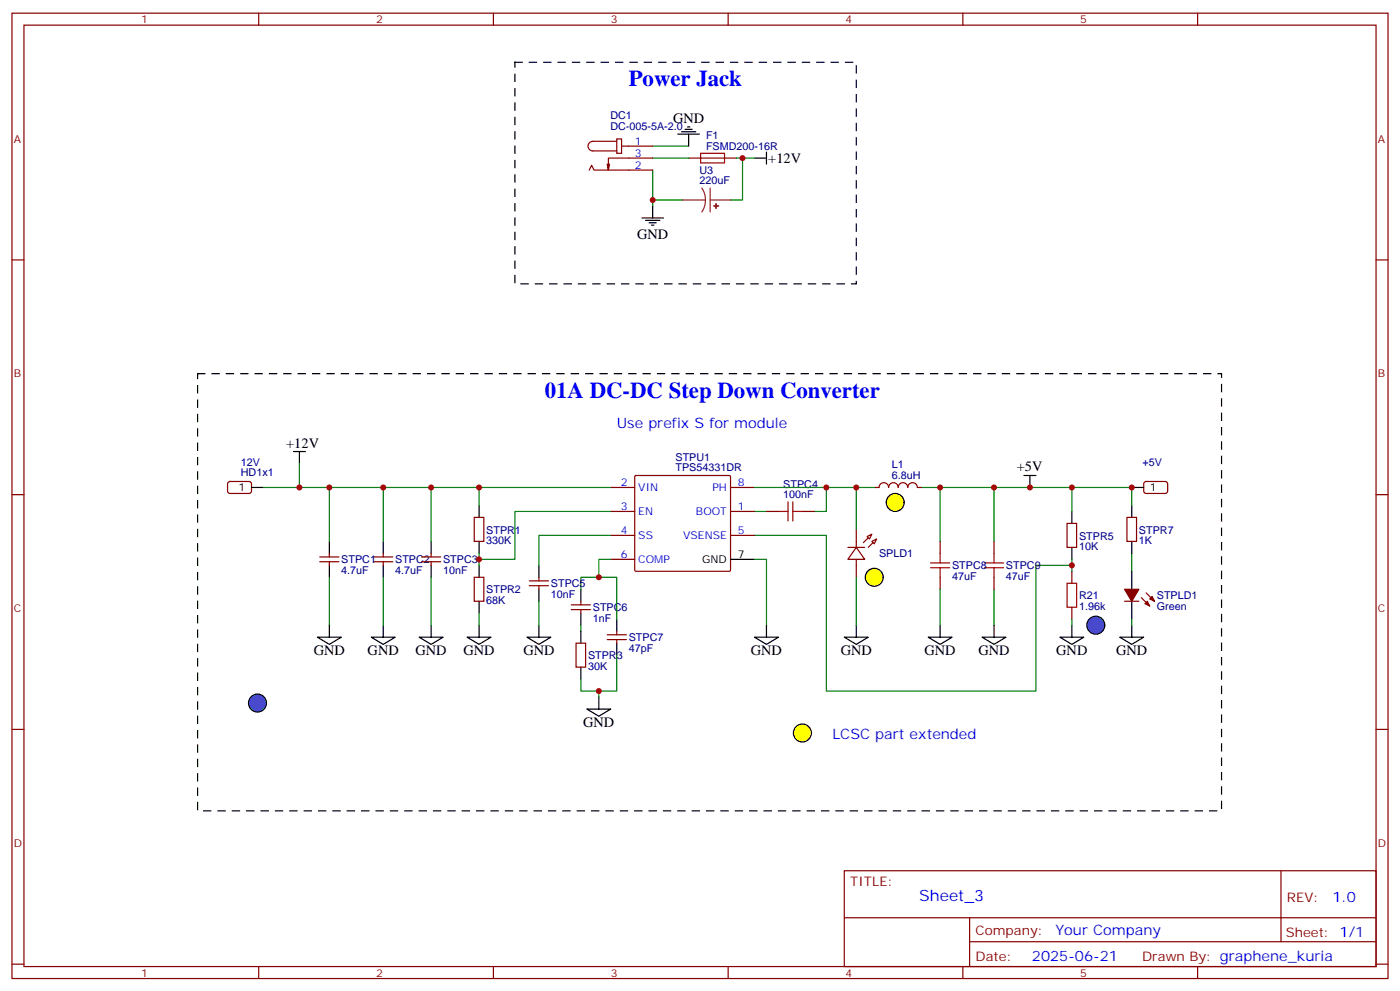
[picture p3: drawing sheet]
<svg xmlns="http://www.w3.org/2000/svg" width="412mm" height="292mm" viewBox="0 0 412 292" stroke-linecap="round" stroke-linejoin="round" font-family="sans-serif">
<g fill="none" stroke="#870000" stroke-width=".35">
<path d="M3.5 3.9h405.4v284.3h-405.4zM7.1 7.4h398.2v277.3h-398.2zM76.2 3.9v3.5M145.3 3.9v3.5M214.5 3.9v3.5M283.6 3.9v3.5M352.8 3.9v3.5M3.5 76.6h3.6M405.3 76.6h3.6M3.5 145.7h3.6M252.2 155.9v5.3M255.4 158l1.4-.7-.7 1.5z"/>
<path d="M256.8 159.5l1.4-.7-.7 1.4zM257.5 143.6h1.4a1.41 1.41 0 0 1 1.5-1.4 1.41 1.41 0 0 1 1.4 1.4 1.41 1.41 0 0 1 1.4-1.4 1.41 1.41 0 0 1 1.4 1.4 1.41 1.41 0 0 1 1.4-1.4 1.41 1.41 0 0 1 1.4 1.4 1.41 1.41 0 0 1 1.4-1.4 1.41 1.41 0 0 1 1.4 1.4h1.4M405.3 145.7h3.6M94.2 165.5h5.6M94.2 164h5.6M97 163v1M97 165.5v1M110.1 165.5h5.6M110.1 164h5.6M112.9 163v1M112.9 165.5v1M249.8 161.2h4.9"/>
<path d="M252.2 161.2l2.5 3.5h-4.9zM252.2 164.7v5.3M315.7 168.3v3.5M315.7 178.9v3.5M3.5 214.8h3.6M405.3 214.8h3.6M248.7 256.5h156.6v28.2h-156.6zM377.3 256.5v20.9M248.7 270.3h156.5M285.6 277.4h119.6M285.6 270.3v14.1M3.5 284h3.6"/>
<path d="M76.2 284.7v3.5M145.3 284.7v3.5M214.5 284.7v3.5M283.6 284.7v3.5M352.8 284.7v3.5M405.3 284h3.6"/>
</g>
<g fill="#870000" stroke="#870000" stroke-width=".35">
<path d="M254.4 159.8l1.4-1.4z"/>
<path d="M255.8 161.2l1.4-1.4z"/>
</g>
<path d="M58.2 110.1h301.6v128.7h-301.6z" fill="none" stroke="#000" stroke-width=".35" stroke-dasharray="2.1 2.1"/>
<path d="M86.4 133h3.6M88.2 133v3.5M97 159.5v3.5M112.9 159.5v3.5M301.6 140.1h3.6M303.4 140.1v3.5M97 166.5v3.5M112.9 166.5v3.5M289.3 187.7h7l-3.5 2.1zM292.8 184.2v3.5" fill="none" stroke="#000" stroke-width=".35"/>
<path d="M88.2 136.5v7.1M222.2 157.7h21.2v45.9h61.8v-37.1h10.5M292.8 143.6v15.9M292.8 173.6v10.6" fill="none" stroke="#008700" stroke-width=".35"/>
<path d="M314.3 171.8h2.8v7.1h-2.8z" fill="none" stroke="#a10000" stroke-width=".35"/>
<circle cx="75.8" cy="207.1" r="2.65" fill="#09f" stroke="#000" stroke-width=".35"/>
<path d="M290 167.2h5.6M290 165.8h5.6M292.8 163v2.8M292.8 167.2v2.8" fill="none" stroke="#a10000" stroke-width=".35"/>
<path d="M292.8 159.5v3.5M292.8 170v3.6" fill="none" stroke="#870000" stroke-width=".35"/>
<circle cx="236.4" cy="215.9" r="2.65" fill="#ff0" stroke="#000" stroke-width=".35"/>
<g fill="none" stroke="#008700" stroke-width=".35">
<path d="M77.6 143.6h102.3M97 143.6v15.9M112.9 143.6v15.9M127 143.6v15.9M179.9 150.6h-28.2v14.1h-10.6M222.2 150.6h3.6M222.2 143.6h35.3M243.4 143.6v7h-3.5M252.2 143.6v12.3M271.6 143.6h5.3v15.9M97 170v14.2M112.9 170v14.2"/>
<path d="M127 170v14.2M171.1 173.6v-3.6h10.6v12.4M179.9 164.7h-3.5v5.3M222.2 164.7h3.6v19.5M252.2 170v14.2M276.9 173.6v10.6M333.4 163v5.3M171.1 184.2v1.7M181.7 193v10.6h-10.6v-3.6M333.4 182.4v1.8M176.4 203.6v1.7"/>
</g>
<g fill="none" stroke="#870000" stroke-width=".35">
<path d="M67.3 142l.4-.2 6 .1 .4 .6-.1 2.4-.6 .4h-5.9l-.5-.7v-2.1zM139.7 152.4h2.8v7.1h-2.8zM179.9 150.6h7.1M179.9 143.6h7.1M179.9 157.7h7.1M187 140.2l.3-.1h27.7l.2 .3-.1 27.7-.3 .2-27.7-.1-.1-.3zM215.2 150.6h7M215.2 143.6h7M215.2 157.7h7M225.8 150.6h3.5M236.4 150.6h3.5M276.9 159.5v3.5"/>
<path d="M332 152.4h2.8v7.1h-2.8zM337.1 142l.5-.2 5.9 .1 .5 .6-.1 2.4-.6 .4h-6l-.4-.7v-2.1zM124.2 165.5h5.6M124.2 164h5.6M127 163v1M127 165.5v1M139.7 170h2.8v7.1h-2.8zM168.3 178.2h5.6M168.3 179.6h5.6M171.1 177.1v1.1M171.1 179.6v1M179.9 164.7h7.1"/>
<path d="M276.9 170v3.6M331.3 177.1h4.2M336.2 176l2.5 2.5M337.6 174.6l2.5 2.5M178.9 188.4h5.6M178.9 187h5.6M181.7 185.9v1.1M181.7 188.4v1"/>
</g>
<g fill="none" stroke="#000" stroke-width=".35">
<path d="M74.1 143.6h3.5M127 159.5v3.5M141.1 148.9v3.5M141.1 159.5v3.5M333.4 143.6h3.5M333.4 148.9v3.5M333.4 159.5v3.5M127 166.5v3.5M141.1 166.5v3.5M141.1 177.1v3.5M171.1 173.6v3.5M215.2 164.7h7"/>
<path d="M333.4 168.3v5.3M333.4 177.1v5.3M93.5 187.7h7l-3.5 2.1zM97 184.2v3.5M109.4 187.7h7l-3.5 2.1zM112.9 184.2v3.5M123.5 187.7h7l-3.5 2.1zM127 184.2v3.5M137.6 187.7h7l-3.5 2.1zM141.1 184.2v3.5M155.2 187.7h7.1l-3.6 2.1zM158.7 184.2v3.5"/>
<path d="M171.1 180.6v3.6M181.7 182.4v3.5M181.7 189.4v3.6M222.2 187.7h7.1l-3.5 2.1zM225.8 184.2v3.5M248.7 187.7h7.1l-3.6 2.1zM252.2 184.2v3.5M273.4 187.7h7.1l-3.6 2.1zM276.9 184.2v3.5M312.2 187.7h7.1l-3.6 2.1zM315.7 184.2v3.5M329.8 187.7h7.1l-3.5 2.1z"/>
<path d="M333.4 184.2v3.5M172.9 208.8h7l-3.5 2.2zM176.4 205.3v3.5"/>
</g>
<path d="M229.3 150.6h2.8M232.1 147.8v5.7M233.5 147.8v5.7M233.5 150.6h2.9M274.1 167.2h5.7M274.1 165.8h5.7M276.9 163v2.8M276.9 167.2v2.8" fill="none" stroke="#a10000" stroke-width=".35"/>
<g fill="#870000" stroke="#870000" stroke-width=".35">
<path d="M331.3 173.6h4.2l-2.1 3.5z"/>
<path d="M337.3 177.8l.7-.7 .7 1.4z"/>
<path d="M338.7 176.4l.7-.7 .7 1.4z"/>
</g>
<circle cx="257.5" cy="170" r="2.65" fill="#ff0" stroke="#000" stroke-width=".35"/>
<path d="M141.1 143.6v5.3M179.9 157.7h-21.2v8.8M276.9 143.6h56.5v5.3M315.7 143.6v7M141.1 163v3.5M158.7 177.1v7.1M315.7 164.7v3.6M141.1 180.6v3.6M315.7 182.4v1.8" fill="none" stroke="#008700" stroke-width=".35"/>
<path d="M314.3 154.2h2.8v7h-2.8zM155.9 172.5h5.7M155.9 171.1h5.7M158.7 170v1.1M158.7 172.5v1.1" fill="none" stroke="#870000" stroke-width=".35"/>
<path d="M315.7 150.6v3.6M158.7 166.5v3.5M158.7 173.6v3.5M315.7 161.2v3.5" fill="none" stroke="#000" stroke-width=".35"/>
<circle cx="322.8" cy="184.1" r="2.65" fill="#09f" stroke="#000" stroke-width=".35"/>
<path d="M171.1 185.9v3.5M171.1 196.5v3.5" fill="none" stroke="#000" stroke-width=".35"/>
<path d="M169.7 189.4h2.8v7.1h-2.8z" fill="none" stroke="#870000" stroke-width=".35"/>
<circle cx="263.7" cy="148" r="2.65" fill="#ff0" stroke="#000" stroke-width=".35"/>
<path d="M199.7 39.5h6.3M200.7 38.8h4.3M201.8 38.1h2.1M202.5 37.4h.7M202.8 39.5v3.5M222.2 46.6h3.6M225.8 44.8v3.5M189.1 64.2h6.3M190.1 64.9h4.3M191.2 65.6h2.1M191.9 66.3h.7M192.3 60.7v3.5" fill="none" stroke="#000" stroke-width=".35"/>
<path d="M192.3 58.9h8.8M192.3 50.1v10.6M192.3 46.6h10.5M192.3 43h10.5M217 46.6h5.2M218.7 46.6v12.3h-3.5" fill="none" stroke="#008700" stroke-width=".35"/>
<path d="M206.4 45.2h7v2.8h-7z" fill="none" stroke="#a10000" stroke-width=".35"/>
<path d="M173.6 50.1l.7-1.4 .7 1.4h17.3M179.6 48.3l-.4 1.8M181.7 40.9h1.4v4.3h-1.4zM181.7 41.6h-7.1a1.41 1.41 0 0 0-1.4 1.4 1.41 1.41 0 0 0 1.4 1.5h7.1M183.1 43h9.2M192.3 46.6h-13.1v3.5l-.3-1.8M202.8 46.6h14.2" fill="none" stroke="#870000" stroke-width=".35"/>
<g fill="#8c2424" stroke="#8c2424" stroke-width=".35">
<path d="M210.3 60.6l1.4 .1z"/>
<path d="M210.9 60l.1 1.4z"/>
</g>
<path d="M201.1 58.9h6.7M206.7 55.4l.9 1.7 .2 1.8M207.8 58.9l-.3 1.9-.8 1.6M209.2 55.4v7M209.2 58.9h6" fill="none" stroke="#8c2424" stroke-width=".35"/>
<path d="M151.7 18.3h100.5v65.3h-100.5z" fill="none" stroke="#000" stroke-width=".35" stroke-dasharray="2.1 2.1"/>
<g fill="#c00">
<circle cx="303.4" cy="143.6" r=".88"/>
<circle cx="333.4" cy="143.6" r=".88"/>
<circle cx="292.8" cy="143.6" r=".88"/>
<circle cx="315.7" cy="143.6" r=".88"/>
<circle cx="276.9" cy="143.6" r=".88"/>
<circle cx="88.2" cy="143.6" r=".88"/>
<circle cx="315.7" cy="166.5" r=".88"/>
<circle cx="243.4" cy="143.6" r=".88"/>
<circle cx="97" cy="143.6" r=".88"/>
<circle cx="176.4" cy="170" r=".88"/>
<circle cx="176.4" cy="203.6" r=".88"/>
<circle cx="252.2" cy="143.6" r=".88"/>
<circle cx="141.1" cy="164.7" r=".88"/>
<circle cx="112.9" cy="143.6" r=".88"/>
<circle cx="127" cy="143.6" r=".88"/>
<circle cx="141.1" cy="143.6" r=".88"/>
<circle cx="218.7" cy="46.6" r=".88"/>
<circle cx="192.3" cy="58.9" r=".88"/>
</g>
<g font-size="6.7" fill="#00f">
<text x="185.2" y="25.4">Power Jack</text>
<text x="160.5" y="117.1">01A DC-DC Step Down Converter</text>
</g>
<text font-size="4.6" fill="#00f" x="270.8" y="265.5">Sheet_3</text>
<g font-size="4.2">
<text x="198.3" y="36.3">GND</text>
<text x="226.3" y="48">+12V</text>
<text x="187.7" y="70.3">GND</text>
<text x="84.3" y="131.8">+12V</text>
<text x="299.5" y="138.9">+5V</text>
<text x="92.4" y="193">GND</text>
<text x="108.3" y="193">GND</text>
<text x="122.4" y="193">GND</text>
<text x="136.5" y="193">GND</text>
<text x="154.2" y="193">GND</text>
<text x="221.2" y="193">GND</text>
<text x="247.6" y="193">GND</text>
<text x="272.3" y="193">GND</text>
<text x="288.2" y="193">GND</text>
<text x="311.1" y="193">GND</text>
<text x="328.8" y="193">GND</text>
<text x="171.8" y="214.1">GND</text>
</g>
<g font-size="4.2" fill="#00f">
<text x="181.7" y="125.9">Use prefix S for module</text>
<text x="245.2" y="217.7">LCSC part extended</text>
<text x="392.5" y="265.7">1.0</text>
<text x="310.9" y="275.3">Your Company</text>
<text x="304" y="283.1">2025-06-21</text>
</g>
<g font-size="3.9" fill="#800">
<text x="250.5" y="261.1">TITLE:</text>
<text x="379.1" y="265.7">REV:</text>
<text x="287.4" y="275.3">Company:</text>
<text x="378.7" y="275.9">Sheet: 1/1</text>
<text x="287.4" y="282.9">Date:</text>
<text x="336.4" y="283">Drawn By: graphene_kuria</text>
</g>
<g font-size="3.2" fill="#800">
<text x="41.6" y="6.9">1</text>
<text x="110.8" y="6.9">2</text>
<text x="179.9" y="6.9">3</text>
<text x="249.1" y="6.9">4</text>
<text x="318.2" y="6.9">5</text>
<text x="4.1" y="42">A</text>
<text x="405.9" y="42">A</text>
<text x="4.1" y="111.1">B</text>
<text x="405.9" y="111.1">B</text>
<text x="4.1" y="180.3">C</text>
<text x="405.9" y="180.3">C</text>
<text x="4.1" y="249.4">D</text>
<text x="405.9" y="249.4">D</text>
<text x="41.6" y="287.7">1</text>
<text x="110.8" y="287.7">2</text>
<text x="179.9" y="287.7">3</text>
<text x="249.1" y="287.7">4</text>
<text x="318.2" y="287.7">5</text>
</g>
<g font-size="3.2" fill="#000080">
<text x="179.8" y="35">DC1</text>
<text x="179.8" y="38.2">DC-005-5A-2.0</text>
<text x="208" y="40.9">F1</text>
<text x="208" y="44.1">FSMD200-16R</text>
<text x="206" y="51.2">U3</text>
<text x="206" y="54.3">220uF</text>
<text x="70.9" y="137.1">12V</text>
<text x="199" y="135.7">STPU1</text>
<text x="262.8" y="138">L1</text>
<text x="336.6" y="137.1">+5V</text>
<text x="70.9" y="140.3">HD1x1</text>
<text x="199" y="138.9">TPS54331DR</text>
<text x="230.7" y="143.6">STPC4</text>
<text x="262.8" y="141.1">6.8uH</text>
<text x="230.7" y="146.8">100nF</text>
<text x="143.2" y="160.3">330K</text>
<text x="143.2" y="157.1">STPR1</text>
<text x="317.9" y="158.9">STPR5</text>
<text x="335.5" y="160.3">1K</text>
<text x="335.5" y="157.1">STPR7</text>
<text x="100.5" y="166">STPC1</text>
<text x="116.4" y="166">STPC2</text>
<text x="130.5" y="166">STPC3</text>
<text x="258.9" y="164.1">SPLD1</text>
<text x="280.5" y="167.7">STPC8</text>
<text x="296.3" y="167.7">STPC9</text>
<text x="317.9" y="162">10K</text>
<text x="100.5" y="169.1">4.7uF</text>
<text x="116.4" y="169.1">4.7uF</text>
<text x="130.5" y="169.1">10nF</text>
<text x="162.3" y="173">STPC5</text>
<text x="280.5" y="170.9">47uF</text>
<text x="296.3" y="170.9">47uF</text>
<text x="143.2" y="177.9">68K</text>
<text x="143.2" y="174.8">STPR2</text>
<text x="162.3" y="176.1">10nF</text>
<text x="317.9" y="179.6">1.96k</text>
<text x="317.9" y="176.4">R21</text>
<text x="340.8" y="179.7">Green</text>
<text x="340.8" y="176.5">STPLD1</text>
<text x="174.6" y="183.2">1nF</text>
<text x="174.6" y="180.1">STPC6</text>
<text x="185.2" y="188.9">STPC7</text>
<text x="173.2" y="197.3">30K</text>
<text x="173.2" y="194.2">STPR3</text>
<text x="185.2" y="192">47pF</text>
</g>
<g font-size="3.2" fill="#00f">
<text x="187" y="42.7">1</text>
<text x="187" y="46.2">3</text>
<text x="187" y="49.7">2</text>
<text x="182.8" y="143.2">2</text>
<text x="217.3" y="143.2">8</text>
<text x="188" y="144.6">VIN</text>
<text x="209.8" y="144.6">PH</text>
<text x="182.8" y="150.3">3</text>
<text x="188" y="151.7">EN</text>
<text x="205" y="151.7">BOOT</text>
<text x="217.3" y="150.3">1</text>
<text x="182.8" y="157.3">4</text>
<text x="188" y="158.8">SS</text>
<text x="201.2" y="158.8">VSENSE</text>
<text x="217.3" y="157.3">5</text>
<text x="182.8" y="164.4">6</text>
<text x="188" y="165.8">COMP</text>
</g>
<g font-size="3.2">
<text x="70.3" y="144.6">1</text>
<text x="338.7" y="144.6">1</text>
<text x="206.9" y="165.8">GND</text>
<text x="217.3" y="164.4">7</text>
</g>
</svg>
